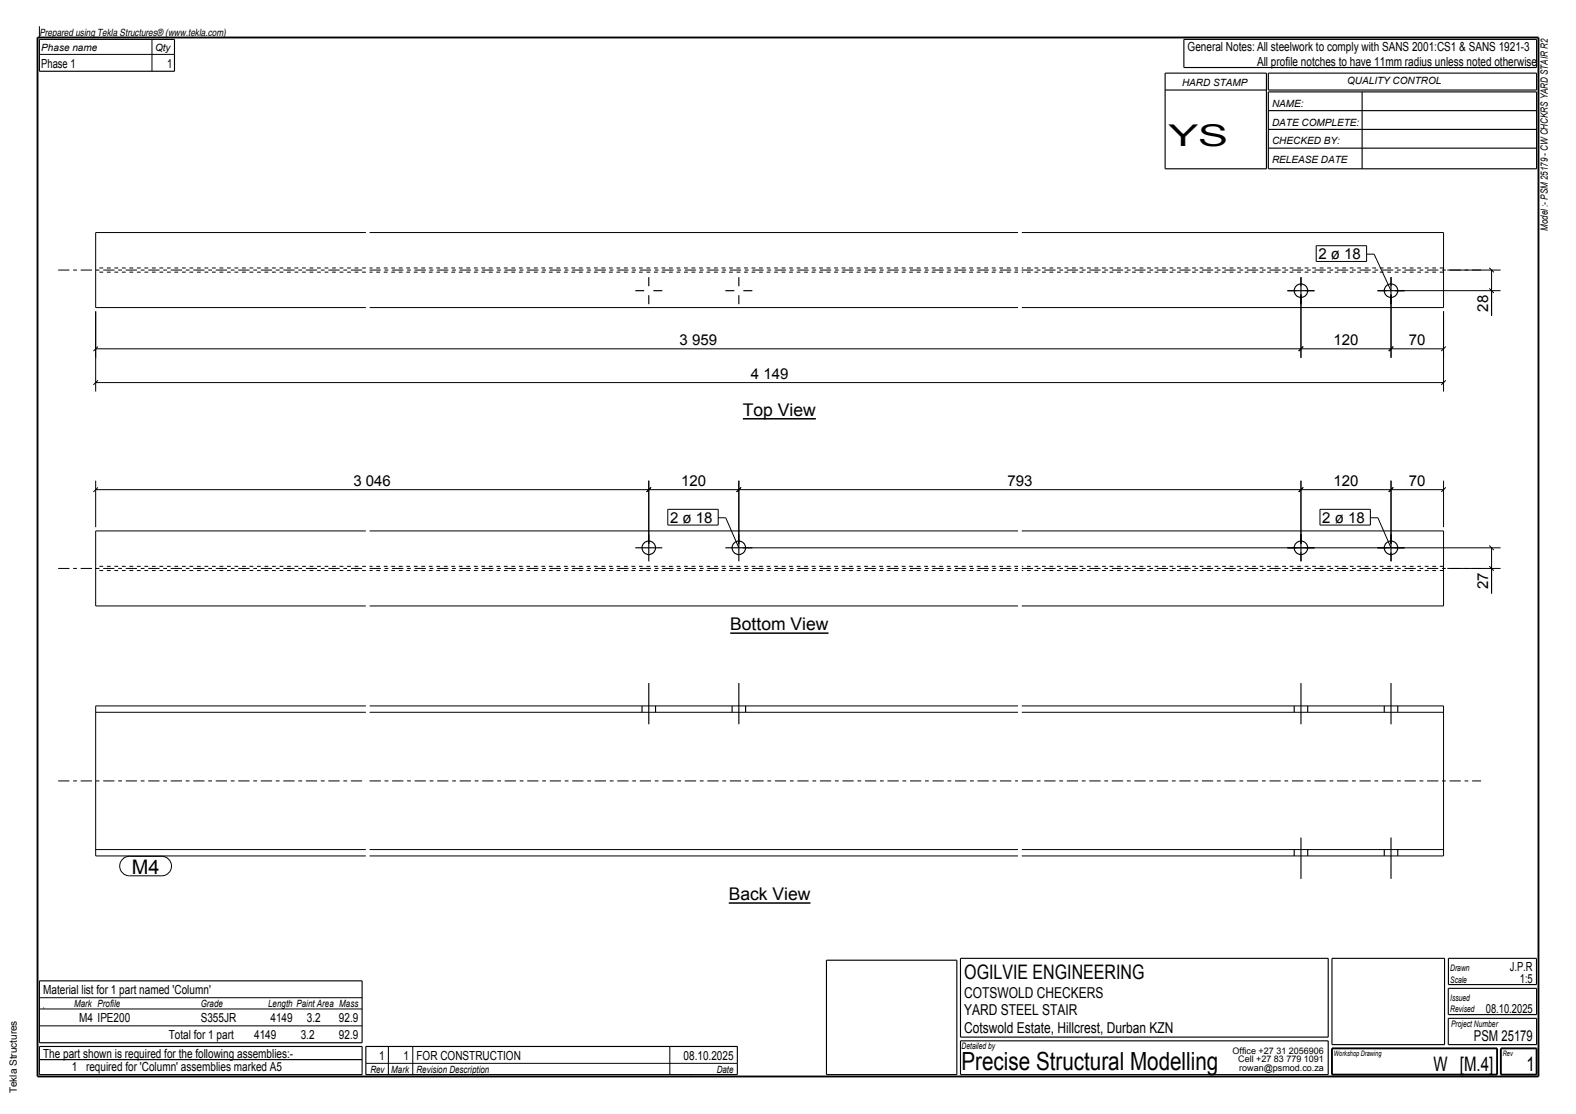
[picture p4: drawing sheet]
<svg xmlns="http://www.w3.org/2000/svg" width="420mm" height="297mm" viewBox="0 0 420 297" stroke-linecap="round" stroke-linejoin="round" font-family="sans-serif">
<path d="M10 10h400v277h-400z" fill="none" stroke="#000" stroke-width=".5"/>
<path d="M198 111.7h19.4" fill="none" stroke="#000" stroke-width=".4"/>
<path d="M198 107.4h19.4v3.5h-19.4z" fill-rule="evenodd" fill="#fefefb"/>
<path d="M194.2 240.8h21.8" fill="none" stroke="#000" stroke-width=".4"/>
<path d="M194.2 236.5h21.8v3.5h-21.8z" fill-rule="evenodd" fill="#fefefb"/>
<path d="M194.6 168.8h26.2" fill="none" stroke="#000" stroke-width=".4"/>
<path d="M194.6 164.6h26.2v3.5h-26.2z" fill-rule="evenodd" fill="#fefefb"/>
<path d="M97.5 72.6h-72M97.5 71.4h-72M271.3 72.6h-172.8M271.3 71.4h-172.8M384.7 72.6h-112.4M384.7 71.4h-112.4M97.5 151h-72M97.5 152.1h-72M271.3 151h-172.8M271.3 152.1h-172.8M384.7 151h-112.4M384.7 152.1h-112.4" fill="none" stroke="#000" stroke-width=".27" stroke-dasharray="1 1 1 1" stroke-linecap="butt"/>
<g fill="none" stroke="#000" stroke-width=".27">
<path d="M10.5 14.5h36M10.5 7v3M40.5 10.5v8.5M97.5 62h-72v20h72M98.5 62h172.8M272.3 62h112.4v20h-112.4M346.7 78.5v16.9M364.2 67.8h2l4.5 9.7M370.7 78.5v16.9M371.7 77.5h28.2M385.7 72h14.2M396.9 76.9l1.2 1.2"/>
<path d="M396.9 71.4l1.2 1.2M397.5 72v12.2M25.5 83v21.4M25.5 93h359.2M26.1 92.4l-1.2 1.2M98.5 82h172.8M347.3 92.4l-1.2 1.2M371.3 92.4l-1.2 1.2M384.7 83v21.4M385.3 92.4l-1.2 1.2M25.5 102h359.2M26.1 101.4l-1.2 1.2"/>
<path d="M385.3 101.4l-1.2 1.2M25.5 128.1v12.5M25.5 130.5h359.2M26.1 130l-1.2 1.1M172.9 128.1v17M173.5 130l-1.2 1.1M191.4 138h2l3.5 8M196.9 128.1v17M197.5 130l-1.2 1.1M346.7 128.1v17M347.3 130l-1.2 1.1M365.2 138h2l3.5 8"/>
<path d="M370.7 128.1v17M371.3 130l-1.2 1.1M384.7 128.1v12.5M385.3 130l-1.2 1.1M97.5 141.5h-72v20.1h72M98.5 141.5h172.8M197.9 146h202M272.3 141.5h112.4v20.1h-112.4M385.7 151.6h14.2M396.9 151l1.2 1.2M396.9 145.4l1.2 1.2M397.5 146v12.2"/>
<path d="M98.5 161.6h172.8M25.5 189.9h72M97.5 188.2h-72v40h72M98.5 188.2h172.8M98.5 189.9h172.8M272.3 188.2h112.4v40h-112.4M272.3 189.9h112.4M25.5 226.5h72M98.5 226.5h172.8M98.5 228.2h172.8M272.3 226.5h112.4M10.5 266h86"/>
<path d="M10.5 273.5h86M10.5 269h86M11.5 268.7h.1M97.5 279h99M103.5 279v7.5M110 279v7.5M178.5 279v7.5M10.5 282.5h86M97.5 283.5h99M184 286.5h.1"/>
</g>
<path d="M15.5 72h82M98.5 72h172.8M272.3 72h122.4M15.5 151.6h82M98.5 151.6h172.8M272.3 151.6h122.4M15.5 208.2h82M98.5 208.2h172.8M272.3 208.2h122.4" fill="none" stroke="#000" stroke-width=".27" stroke-dasharray="3 1 1 1" stroke-linecap="butt"/>
<g fill="none" stroke="#000" stroke-width=".3">
<path d="M10.5 10.5h36v8.5h-36zM310.5 19.5h27v25.5h-27zM315.5 10.5h94v7.5h-94zM338 19.5h71.5v4.5h-71.5zM310.5 24h27M338 24.5h71.5v20.5h-71.5zM338 29.5h71.5M338 34.5h71.5M338 39.5h71.5M363 24.5v20.5M169.3 77.5h2.4M172.9 73.9v2.4"/>
<path d="M172.9 78.7v2.4M174.1 77.5h2.4M193.3 77.5h2.4M196.9 73.9v2.4M196.9 78.7v2.4M198.1 77.5h2.4M343.1 77.5h7.2M346.7 73.9v7.2M367.1 77.5h7.2M370.7 73.9v7.2M169.3 146h7.2M172.9 142.5v7.1"/>
<path d="M193.3 146h7.2M196.9 142.5v7.1M343.1 146h7.2M346.7 142.5v7.1M367.1 146h7.2M370.7 142.5v7.1M171.1 188.2v1.7M172.9 182.1v11M174.7 188.2v1.7M195.1 188.2v1.7M196.9 182.1v11M198.7 188.2v1.7"/>
<path d="M344.9 188.2v1.7M346.7 182.1v11M348.5 188.2v1.7M368.9 188.2v1.7M370.7 182.1v11M372.5 188.2v1.7M344.9 226.5v1.7M346.7 223.3v11M348.5 226.5v1.7M368.9 226.5v1.7M370.7 223.3v11M372.5 226.5v1.7"/>
<path d="M220.2 256h34.8v30.5h-34.8zM256 255.5h98v21h-98zM355 255.5h30v23h-30zM386 255.5h23.5v7h-23.5zM10.5 279h86v7.5h-86zM10.5 261.5h86v16.5h-86zM97.5 279h99v7.5h-99zM256 277.5h98v9h-98zM386 271.5h23.5v7h-23.5zM386 263.5h23.5v7h-23.5z"/>
<circle cx="346.7" cy="77.5" r="1.8"/>
<circle cx="370.7" cy="77.5" r="1.8"/>
<circle cx="172.9" cy="146.1" r="1.8"/>
<circle cx="196.9" cy="146.1" r="1.8"/>
<circle cx="346.7" cy="146.1" r="1.8"/>
<circle cx="370.7" cy="146.1" r="1.8"/>
</g>
<path d="M355 279.5h44v7h-44zM400 279.5h9.5v7h-9.5z" fill="none" stroke="#000" stroke-width=".5"/>
<g fill="#fefefb">
<path d="M351.4 66.1h11.3v3h-11.3z" fill-rule="evenodd"/>
<path d="M351.4 66.1h11.3v3h-11.3z" fill-rule="evenodd"/>
</g>
<path d="M363.6 66.1v3" fill="none" stroke="#fefefb" stroke-width=".27"/>
<path d="M350.8 65.5h13.4v4.2h-13.4z" fill="none" stroke="#000" stroke-width=".27"/>
<g fill="#fefefb">
<path d="M374.9 88.5h5.6v4.2h-5.6z" fill-rule="evenodd"/>
<path d="M354.8 88.5h7.8v4.2h-7.8z" fill-rule="evenodd"/>
<path d="M180.5 88.5h11.2v4.2h-11.2z" fill-rule="evenodd"/>
<path d="M199.5 97.5h11.2v4.2h-11.2z" fill-rule="evenodd"/>
<path d="M393 78h4.2v5.7h-4.2z" fill-rule="evenodd"/>
<path d="M35.1 228.9h7.4v4h-7.4z" fill-rule="evenodd"/>
<path d="M35.1 228.9h7.4v4h-7.4z" fill-rule="evenodd"/>
</g>
<path d="M32.9 228.9l1.6-.6h8.6a2.6 2.6 0 0 1 2.6 2.6 2.6 2.6 0 0 1-2.6 2.6h-8.6a2.6 2.6 0 0 1-2.5-1.7 2.6 2.6 0 0 1 .9-2.9z" fill="none" stroke="#000" stroke-width=".27"/>
<g fill="#fefefb">
<path d="M93.6 126.1h11.2v4.1h-11.2z" fill-rule="evenodd"/>
<path d="M374.9 126.1h5.6v4.1h-5.6z" fill-rule="evenodd"/>
<path d="M352.4 136.4h11.3v3h-11.3z" fill-rule="evenodd"/>
<path d="M352.4 136.4h11.3v3h-11.3z" fill-rule="evenodd"/>
</g>
<path d="M364.6 136.4v3" fill="none" stroke="#fefefb" stroke-width=".27"/>
<path d="M351.8 135.8h13.4v4.2h-13.4z" fill="none" stroke="#000" stroke-width=".27"/>
<g fill="#fefefb">
<path d="M178.6 136.4h11.3v3h-11.3z" fill-rule="evenodd"/>
<path d="M178.6 136.4h11.3v3h-11.3z" fill-rule="evenodd"/>
</g>
<path d="M190.8 136.4v3" fill="none" stroke="#fefefb" stroke-width=".27"/>
<path d="M178 135.8h13.4v4.2h-13.4z" fill="none" stroke="#000" stroke-width=".27"/>
<g fill="#fefefb">
<path d="M354.8 126.1h7.8v4.1h-7.8z" fill-rule="evenodd"/>
<path d="M267.9 126.1h7.8v4.1h-7.8z" fill-rule="evenodd"/>
<path d="M181 126.1h7.8v4.1h-7.8z" fill-rule="evenodd"/>
<path d="M393 152.1h4.2v5.6h-4.2z" fill-rule="evenodd"/>
</g>
<text font-size="8" x="311.4" y="39">YS</text>
<text font-size="6.7" x="256.3" y="285.3">Precise Structural Modelling</text>
<g font-size="5.3">
<text x="35.1" y="232.9">M4</text>
<text x="257" y="261">OGILVIE ENGINEERING</text>
<text x="382" y="285.5">W [M.4]</text>
<text x="406.8" y="285.5">1</text>
</g>
<g font-size="4.7">
<text x="198" y="110.9">Top View</text>
<text x="194.6" y="168.1">Bottom View</text>
<text x="194.2" y="240">Back View</text>
</g>
<g font-size="4">
<text x="351.4" y="69.1">2 ø 18</text>
<text x="396.6" y="83.1" transform="rotate(-90 396.6 83.1)">28</text>
<text x="181.1" y="92.1">3 959</text>
<text x="355.4" y="92.1">120</text>
<text x="375.5" y="92.1">70</text>
<text x="200.1" y="101.1">4 149</text>
<text x="94.2" y="129.6">3 046</text>
<text x="181.6" y="129.6">120</text>
<text x="268.5" y="129.6">793</text>
<text x="355.4" y="129.6">120</text>
<text x="375.5" y="129.6">70</text>
<text x="178.6" y="139.4">2 ø 18</text>
<text x="352.4" y="139.4">2 ø 18</text>
<text x="396.6" y="157.1" transform="rotate(-90 396.6 157.1)">27</text>
<text x="257" y="266">COTSWOLD CHECKERS</text>
<text x="257" y="270.5">YARD STEEL STAIR</text>
<text x="257" y="275.5">Cotswold Estate, Hillcrest, Durban KZN</text>
<text x="392.8" y="277.5">PSM 25179</text>
</g>
<g font-size="3.3">
<text x="11" y="18">Phase 1</text>
<text x="44.5" y="18">1</text>
<text x="316.5" y="13.5">General Notes: All steelwork to comply with SANS 2001:CS1 &amp; SANS 1921-3</text>
<text x="335" y="17.5">All profile notches to have 11mm radius unless noted otherwise</text>
<text x="402.4" y="258.7">J.P.R</text>
<text x="405" y="262">1:5</text>
<text x="11.5" y="265">Material list for 1 part named 'Column'</text>
<text x="21.1" y="272.5">M4 IPE200</text>
<text x="53.5" y="272.5">S355JR</text>
<text x="72.1" y="272.5">4149</text>
<text x="81.8" y="272.5">3.2</text>
<text x="90.3" y="272.5">92.9</text>
<text x="396" y="270">08.10.2025</text>
<text x="45" y="277">Total for 1 part</text>
<text x="67.7" y="277">4149</text>
<text x="80.1" y="277">3.2</text>
<text x="90.3" y="277">92.9</text>
<text x="11.5" y="282">The part shown is required for the following assemblies:-</text>
<text x="19.2" y="285.5">1 required for 'Column' assemblies marked A5</text>
<text x="101" y="282.5">1</text>
<text x="107.5" y="282.5">1 FOR CONSTRUCTION</text>
<text x="182.2" y="282.5">08.10.2025</text>
</g>
<g font-size="2.7">
<text x="10.5" y="9.5">Prepared using Tekla Structures® (www.tekla.com)</text>
<text x="11" y="13.5">Phase name</text>
<text x="41.3" y="13.5">Qty</text>
<text x="315" y="23">HARD STAMP</text>
<text x="359" y="22.5">QUALITY CONTROL</text>
<text x="339" y="28.5">NAME:</text>
<text x="339" y="33.5">DATE COMPLETE:</text>
<text x="339" y="38.5">CHECKED BY:</text>
<text x="339" y="43.5">RELEASE DATE</text>
<text x="412.5" y="61.5" transform="rotate(-90 412.5 61.5)">Model :- PSM 25179 - CW CHCKRS YARD STAIR R2</text>
<text x="19.8" y="268.5">Mark Profile</text>
<text x="53.5" y="268.5">Grade</text>
<text x="71.5" y="268.5">Length Paint Area Mass</text>
<text x="98.7" y="286">Rev</text>
<text x="104.3" y="286">Mark</text>
<text x="111" y="286">Revision Description</text>
<text x="191" y="286">Date</text>
<text x="4.5" y="291.5" transform="rotate(-90 4.5 291.5)">Tekla Structures</text>
</g>
<g font-size="2.4">
<text x="386.5" y="262">Scale</text>
<text x="386.5" y="258.7">Drawn</text>
<text x="386.5" y="266.8">Issued</text>
<text x="386.5" y="269.8">Revised</text>
<text x="386.7" y="273.7">Project Number</text>
<text x="256.3" y="279.7">Detailed by</text>
<text x="328.5" y="281">Office +27 31 2056906</text>
<text x="330" y="283.3">Cell +27 83 779 1091</text>
<text x="330.3" y="285.5">rowan@psmod.co.za</text>
</g>
<g font-size="2">
<text x="355.5" y="281.5">Workshop Drawing</text>
<text x="400.5" y="281.5">Rev</text>
</g>
</svg>
